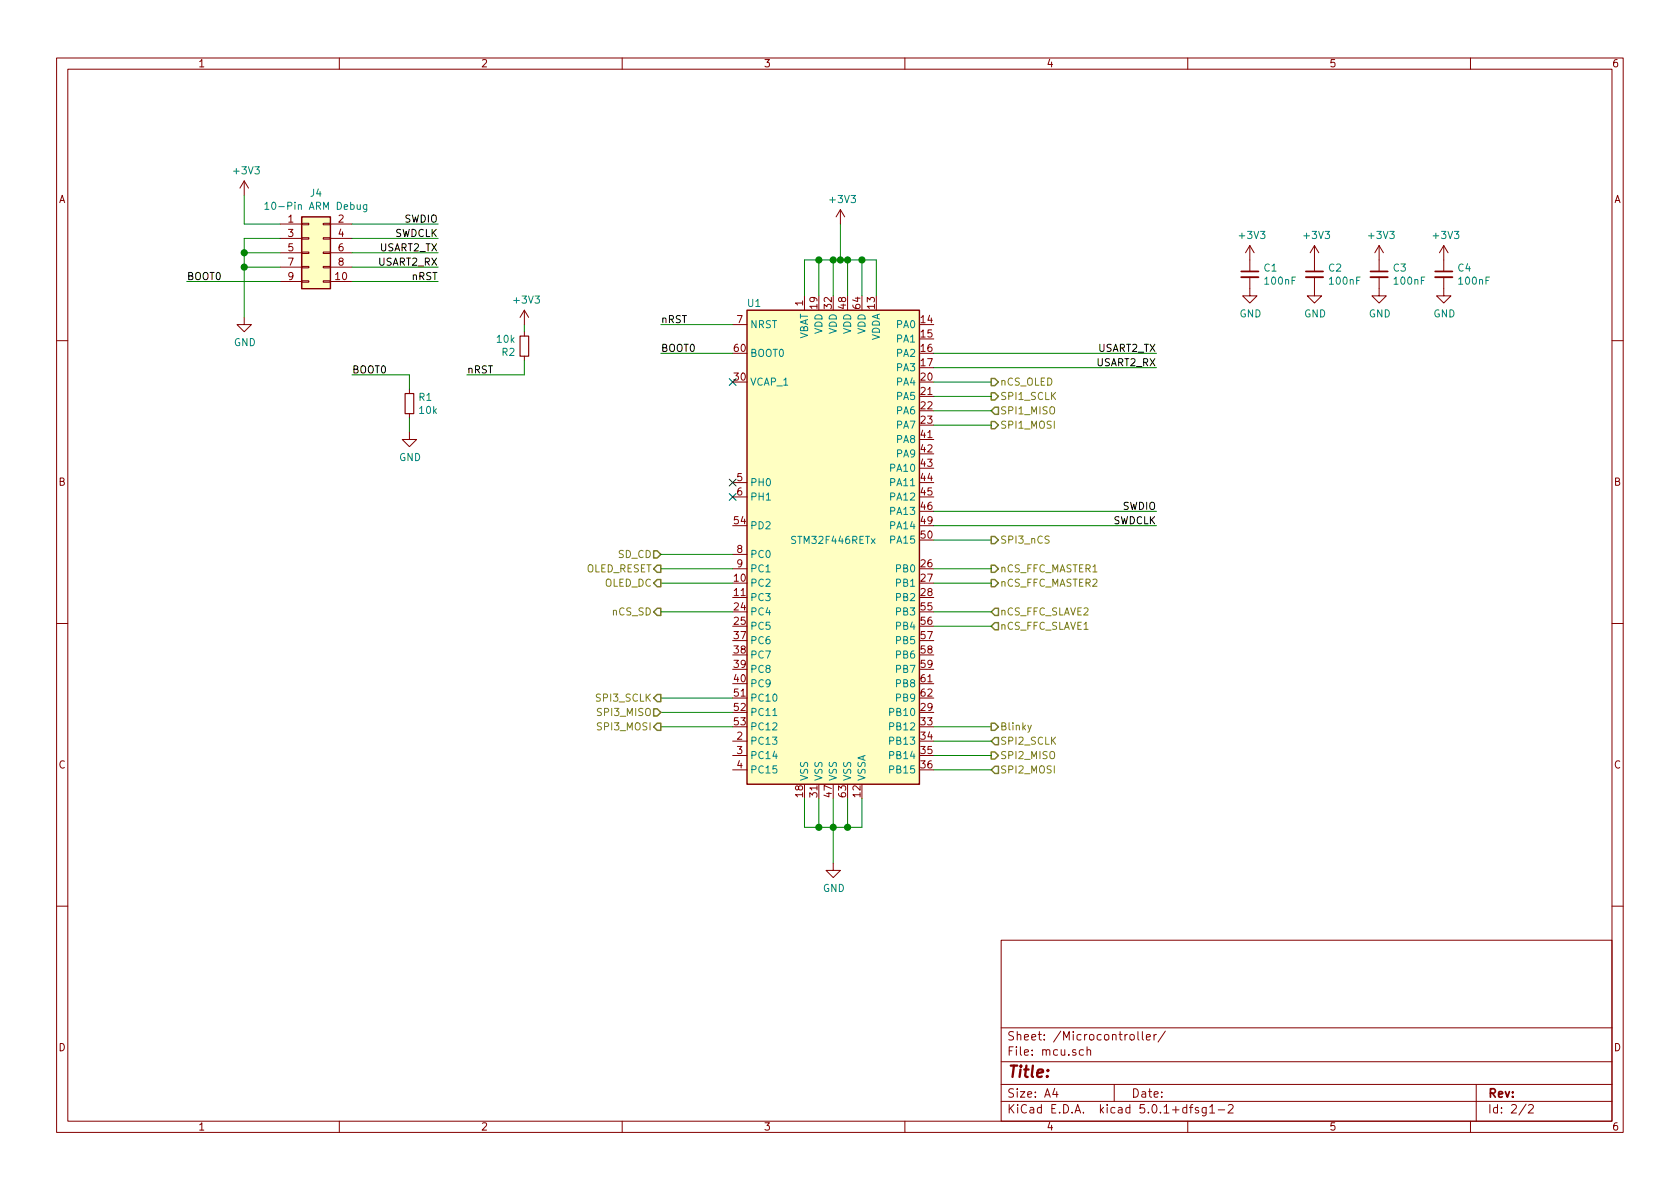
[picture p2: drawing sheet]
EESchema Schematic File Version 4
LIBS:oled-controller-cache
EELAYER 26 0
EELAYER END
$Descr A4 11693 8268
encoding utf-8
Sheet 2 2
Title ""
Date ""
Rev ""
Comp ""
Comment1 ""
Comment2 ""
Comment3 ""
Comment4 ""
$EndDescr
$Comp
L MCU_ST_STM32F4:STM32F446RETx U?
U 1 1
P 5800 3750
AR Path="/5C795F25" Ref="U?"  Part="1" 
AR Path="/5C795DEE/5C795F25" Ref="U1"  Part="1" 
F 0 "U1" H 5250 5400 50  0000 C CNN
F 1 "STM32F446RETx" H 5800 3750 50  0000 C CNN
F 2 "Package_QFP:LQFP-64_10x10mm_P0.5mm" H 5200 2050 50  0001 R CNN
F 3 "http://www.st.com/st-web-ui/static/active/en/resource/technical/document/datasheet/DM00141306.pdf" H 5800 3750 50  0001 C CNN
	1    5800 3750
	1    0    0    -1  
$EndComp
$Comp
L Connector_Generic:Conn_02x05_Odd_Even J?
U 1 1
P 2150 1750
AR Path="/5CA0C772" Ref="J?"  Part="1" 
AR Path="/5C795DEE/5CA0C772" Ref="J4"  Part="1" 
F 0 "J4" H 2200 2167 50  0000 C CNN
F 1 "10-Pin ARM Debug" H 2200 2076 50  0000 C CNN
F 2 "Connector_PinHeader_1.27mm:PinHeader_2x05_P1.27mm_Vertical_SMD" H 2150 1750 50  0001 C CNN
F 3 "https://docs-emea.rs-online.com/webdocs/1466/0900766b814669a6.pdf" H 2150 1750 50  0001 C CNN
F 4 "https://de.rs-online.com/web/p/leiterplatten-header/9011854/" H 2150 1750 50  0001 C CNN "RS"
	1    2150 1750
	1    0    0    -1  
$EndComp
Wire Wire Line
	1950 1650 1700 1650
Wire Wire Line
	1700 1650 1700 1750
Wire Wire Line
	1950 1750 1700 1750
Connection ~ 1700 1750
Wire Wire Line
	1950 1550 1700 1550
Wire Wire Line
	1700 1550 1700 1350
$Comp
L power:+3V3 #PWR?
U 1 1
P 1700 1350
AR Path="/5CA0C783" Ref="#PWR?"  Part="1" 
AR Path="/5C795DEE/5CA0C783" Ref="#PWR0108"  Part="1" 
F 0 "#PWR0108" H 1700 1200 50  0001 C CNN
F 1 "+3V3" H 1715 1523 50  0000 C CNN
F 2 "" H 1700 1350 50  0001 C CNN
F 3 "" H 1700 1350 50  0001 C CNN
	1    1700 1350
	1    0    0    -1  
$EndComp
$Comp
L power:GND #PWR?
U 1 1
P 1700 2200
AR Path="/5CA0C789" Ref="#PWR?"  Part="1" 
AR Path="/5C795DEE/5CA0C789" Ref="#PWR0109"  Part="1" 
F 0 "#PWR0109" H 1700 1950 50  0001 C CNN
F 1 "GND" H 1705 2027 50  0000 C CNN
F 2 "" H 1700 2200 50  0001 C CNN
F 3 "" H 1700 2200 50  0001 C CNN
	1    1700 2200
	1    0    0    -1  
$EndComp
Wire Wire Line
	2450 1950 3050 1950
Text Label 3050 1950 2    50   ~ 0
nRST
Wire Wire Line
	2450 1550 3050 1550
Text Label 3050 1550 2    50   ~ 0
SWDIO
Wire Wire Line
	2450 1650 3050 1650
Text Label 3050 1650 2    50   ~ 0
SWDCLK
Wire Wire Line
	6100 2050 6100 1800
Wire Wire Line
	6100 1800 6000 1800
Wire Wire Line
	5600 1800 5600 2050
Wire Wire Line
	5700 2050 5700 1800
Connection ~ 5700 1800
Wire Wire Line
	5700 1800 5600 1800
Wire Wire Line
	5800 2050 5800 1800
Connection ~ 5800 1800
Wire Wire Line
	5800 1800 5700 1800
Wire Wire Line
	5900 2050 5900 1800
Connection ~ 5900 1800
Wire Wire Line
	5900 1800 5850 1800
Wire Wire Line
	6000 2050 6000 1800
Connection ~ 6000 1800
Wire Wire Line
	6000 1800 5900 1800
Wire Wire Line
	5850 1800 5850 1550
Connection ~ 5850 1800
Wire Wire Line
	5850 1800 5800 1800
$Comp
L power:+3V3 #PWR0110
U 1 1
P 5850 1550
F 0 "#PWR0110" H 5850 1400 50  0001 C CNN
F 1 "+3V3" H 5865 1723 50  0000 C CNN
F 2 "" H 5850 1550 50  0001 C CNN
F 3 "" H 5850 1550 50  0001 C CNN
	1    5850 1550
	1    0    0    -1  
$EndComp
Wire Wire Line
	5600 5550 5600 5750
Wire Wire Line
	5600 5750 5700 5750
Wire Wire Line
	6000 5750 6000 5550
Wire Wire Line
	5900 5550 5900 5750
Connection ~ 5900 5750
Wire Wire Line
	5900 5750 6000 5750
Wire Wire Line
	5800 5550 5800 5750
Connection ~ 5800 5750
Wire Wire Line
	5800 5750 5900 5750
Wire Wire Line
	5700 5550 5700 5750
Connection ~ 5700 5750
Wire Wire Line
	5700 5750 5800 5750
Wire Wire Line
	5800 5750 5800 6000
$Comp
L power:GND #PWR0111
U 1 1
P 5800 6000
F 0 "#PWR0111" H 5800 5750 50  0001 C CNN
F 1 "GND" H 5805 5827 50  0000 C CNN
F 2 "" H 5800 6000 50  0001 C CNN
F 3 "" H 5800 6000 50  0001 C CNN
	1    5800 6000
	1    0    0    -1  
$EndComp
Wire Wire Line
	5100 2250 4600 2250
Text Label 4600 2250 0    50   ~ 0
nRST
Text HLabel 6900 2750 2    50   Output ~ 0
SPI1_SCLK
Text HLabel 6900 2950 2    50   Output ~ 0
SPI1_MOSI
Text HLabel 6900 2850 2    50   Input ~ 0
SPI1_MISO
Text HLabel 6900 2650 2    50   Output ~ 0
nCS_OLED
Text HLabel 4600 3850 0    50   Input ~ 0
SD_CD
Text HLabel 4600 3950 0    50   Output ~ 0
OLED_RESET
Text HLabel 6900 4250 2    50   Input ~ 0
nCS_FFC_SLAVE2
Text HLabel 4600 4250 0    50   Output ~ 0
nCS_SD
Text HLabel 6900 5150 2    50   Input ~ 0
SPI2_SCLK
Text HLabel 6900 4350 2    50   Input ~ 0
nCS_FFC_SLAVE1
Text HLabel 6900 3950 2    50   Output ~ 0
nCS_FFC_MASTER1
Text HLabel 6900 4050 2    50   Output ~ 0
nCS_FFC_MASTER2
Text HLabel 6900 5350 2    50   Input ~ 0
SPI2_MOSI
Text HLabel 6900 5250 2    50   Output ~ 0
SPI2_MISO
Wire Wire Line
	5100 2450 4600 2450
Text Label 4600 2450 0    50   ~ 0
BOOT0
Wire Wire Line
	6500 2450 8050 2450
Wire Wire Line
	6500 2550 8050 2550
Text Label 8050 2450 2    50   ~ 0
USART2_TX
Text Label 8050 2550 2    50   ~ 0
USART2_RX
Wire Wire Line
	6500 3550 8050 3550
Text Label 8050 3550 2    50   ~ 0
SWDIO
Wire Wire Line
	6500 3650 8050 3650
Text Label 8050 3650 2    50   ~ 0
SWDCLK
Wire Wire Line
	6500 2750 6900 2750
Wire Wire Line
	6500 2850 6900 2850
Wire Wire Line
	6500 2950 6900 2950
Wire Wire Line
	6500 3950 6900 3950
Wire Wire Line
	6500 4050 6900 4050
Wire Wire Line
	6500 5150 6900 5150
Wire Wire Line
	6500 5250 6900 5250
Wire Wire Line
	6500 5350 6900 5350
NoConn ~ 5100 2650
Wire Wire Line
	6500 3750 6900 3750
Text HLabel 6900 3750 2    50   Output ~ 0
SPI3_nCS
Wire Wire Line
	5100 4850 4600 4850
Text HLabel 4600 4850 0    50   Output ~ 0
SPI3_SCLK
Wire Wire Line
	5100 4950 4600 4950
Text HLabel 4600 4950 0    50   Input ~ 0
SPI3_MISO
Wire Wire Line
	5100 5050 4600 5050
Text HLabel 4600 5050 0    50   Output ~ 0
SPI3_MOSI
Wire Wire Line
	5100 3850 4600 3850
Wire Wire Line
	5100 3950 4600 3950
Wire Wire Line
	5100 4050 4600 4050
Text HLabel 4600 4050 0    50   Output ~ 0
OLED_DC
$Comp
L Device:C_Small C1
U 1 1
P 8700 1900
F 0 "C1" H 8792 1946 50  0000 L CNN
F 1 "100nF" H 8792 1855 50  0000 L CNN
F 2 "Capacitor_SMD:C_0603_1608Metric_Pad1.05x0.95mm_HandSolder" H 8700 1900 50  0001 C CNN
F 3 "~" H 8700 1900 50  0001 C CNN
	1    8700 1900
	1    0    0    -1  
$EndComp
$Comp
L power:+3V3 #PWR0112
U 1 1
P 8700 1800
F 0 "#PWR0112" H 8700 1650 50  0001 C CNN
F 1 "+3V3" H 8715 1973 50  0000 C CNN
F 2 "" H 8700 1800 50  0001 C CNN
F 3 "" H 8700 1800 50  0001 C CNN
	1    8700 1800
	1    0    0    -1  
$EndComp
$Comp
L power:GND #PWR0113
U 1 1
P 8700 2000
F 0 "#PWR0113" H 8700 1750 50  0001 C CNN
F 1 "GND" H 8705 1827 50  0000 C CNN
F 2 "" H 8700 2000 50  0001 C CNN
F 3 "" H 8700 2000 50  0001 C CNN
	1    8700 2000
	1    0    0    -1  
$EndComp
$Comp
L Device:C_Small C2
U 1 1
P 9150 1900
F 0 "C2" H 9242 1946 50  0000 L CNN
F 1 "100nF" H 9242 1855 50  0000 L CNN
F 2 "Capacitor_SMD:C_0603_1608Metric_Pad1.05x0.95mm_HandSolder" H 9150 1900 50  0001 C CNN
F 3 "~" H 9150 1900 50  0001 C CNN
	1    9150 1900
	1    0    0    -1  
$EndComp
$Comp
L power:+3V3 #PWR0114
U 1 1
P 9150 1800
F 0 "#PWR0114" H 9150 1650 50  0001 C CNN
F 1 "+3V3" H 9165 1973 50  0000 C CNN
F 2 "" H 9150 1800 50  0001 C CNN
F 3 "" H 9150 1800 50  0001 C CNN
	1    9150 1800
	1    0    0    -1  
$EndComp
$Comp
L power:GND #PWR0115
U 1 1
P 9150 2000
F 0 "#PWR0115" H 9150 1750 50  0001 C CNN
F 1 "GND" H 9155 1827 50  0000 C CNN
F 2 "" H 9150 2000 50  0001 C CNN
F 3 "" H 9150 2000 50  0001 C CNN
	1    9150 2000
	1    0    0    -1  
$EndComp
$Comp
L Device:C_Small C3
U 1 1
P 9600 1900
F 0 "C3" H 9692 1946 50  0000 L CNN
F 1 "100nF" H 9692 1855 50  0000 L CNN
F 2 "Capacitor_SMD:C_0603_1608Metric_Pad1.05x0.95mm_HandSolder" H 9600 1900 50  0001 C CNN
F 3 "~" H 9600 1900 50  0001 C CNN
	1    9600 1900
	1    0    0    -1  
$EndComp
$Comp
L power:+3V3 #PWR0116
U 1 1
P 9600 1800
F 0 "#PWR0116" H 9600 1650 50  0001 C CNN
F 1 "+3V3" H 9615 1973 50  0000 C CNN
F 2 "" H 9600 1800 50  0001 C CNN
F 3 "" H 9600 1800 50  0001 C CNN
	1    9600 1800
	1    0    0    -1  
$EndComp
$Comp
L power:GND #PWR0117
U 1 1
P 9600 2000
F 0 "#PWR0117" H 9600 1750 50  0001 C CNN
F 1 "GND" H 9605 1827 50  0000 C CNN
F 2 "" H 9600 2000 50  0001 C CNN
F 3 "" H 9600 2000 50  0001 C CNN
	1    9600 2000
	1    0    0    -1  
$EndComp
Wire Wire Line
	1700 1750 1700 1850
Wire Wire Line
	1950 1850 1700 1850
Connection ~ 1700 1850
Wire Wire Line
	1700 1850 1700 2200
Wire Wire Line
	1950 1950 1300 1950
Text Label 1300 1950 0    50   ~ 0
BOOT0
Wire Wire Line
	2450 1750 3050 1750
Wire Wire Line
	2450 1850 3050 1850
Text Label 3050 1750 2    50   ~ 0
USART2_TX
Text Label 3050 1850 2    50   ~ 0
USART2_RX
NoConn ~ 5100 3350
NoConn ~ 5100 3450
$Comp
L Device:R_Small R1
U 1 1
P 2850 2800
F 0 "R1" H 2909 2846 50  0000 L CNN
F 1 "10k" H 2909 2755 50  0000 L CNN
F 2 "Resistor_SMD:R_0603_1608Metric_Pad1.05x0.95mm_HandSolder" H 2850 2800 50  0001 C CNN
F 3 "~" H 2850 2800 50  0001 C CNN
	1    2850 2800
	1    0    0    -1  
$EndComp
Wire Wire Line
	2850 2600 2450 2600
Text Label 2450 2600 0    50   ~ 0
BOOT0
Wire Wire Line
	2850 2700 2850 2600
Wire Wire Line
	2850 2900 2850 3000
$Comp
L power:GND #PWR0120
U 1 1
P 2850 3000
F 0 "#PWR0120" H 2850 2750 50  0001 C CNN
F 1 "GND" H 2855 2827 50  0000 C CNN
F 2 "" H 2850 3000 50  0001 C CNN
F 3 "" H 2850 3000 50  0001 C CNN
	1    2850 3000
	1    0    0    -1  
$EndComp
$Comp
L Device:R_Small R2
U 1 1
P 3650 2400
F 0 "R2" H 3709 2446 50  0000 L CNN
F 1 "10k" H 3709 2355 50  0000 L CNN
F 2 "Resistor_SMD:R_0603_1608Metric_Pad1.05x0.95mm_HandSolder" H 3650 2400 50  0001 C CNN
F 3 "~" H 3650 2400 50  0001 C CNN
	1    3650 2400
	-1   0    0    1   
$EndComp
Wire Wire Line
	3650 2600 3250 2600
Wire Wire Line
	3650 2500 3650 2600
Text Label 3250 2600 0    50   ~ 0
nRST
Wire Wire Line
	3650 2300 3650 2250
$Comp
L power:+3V3 #PWR0121
U 1 1
P 3650 2250
F 0 "#PWR0121" H 3650 2100 50  0001 C CNN
F 1 "+3V3" H 3665 2423 50  0000 C CNN
F 2 "" H 3650 2250 50  0001 C CNN
F 3 "" H 3650 2250 50  0001 C CNN
	1    3650 2250
	1    0    0    -1  
$EndComp
Wire Wire Line
	6900 4350 6500 4350
Wire Wire Line
	6900 4250 6500 4250
Wire Wire Line
	6900 2650 6500 2650
Wire Wire Line
	4600 4250 5100 4250
$Comp
L Device:C_Small C4
U 1 1
P 10050 1900
F 0 "C4" H 10142 1946 50  0000 L CNN
F 1 "100nF" H 10142 1855 50  0000 L CNN
F 2 "Capacitor_SMD:C_0603_1608Metric_Pad1.05x0.95mm_HandSolder" H 10050 1900 50  0001 C CNN
F 3 "~" H 10050 1900 50  0001 C CNN
	1    10050 1900
	1    0    0    -1  
$EndComp
$Comp
L power:+3V3 #PWR0124
U 1 1
P 10050 1800
F 0 "#PWR0124" H 10050 1650 50  0001 C CNN
F 1 "+3V3" H 10065 1973 50  0000 C CNN
F 2 "" H 10050 1800 50  0001 C CNN
F 3 "" H 10050 1800 50  0001 C CNN
	1    10050 1800
	1    0    0    -1  
$EndComp
$Comp
L power:GND #PWR0125
U 1 1
P 10050 2000
F 0 "#PWR0125" H 10050 1750 50  0001 C CNN
F 1 "GND" H 10055 1827 50  0000 C CNN
F 2 "" H 10050 2000 50  0001 C CNN
F 3 "" H 10050 2000 50  0001 C CNN
	1    10050 2000
	1    0    0    -1  
$EndComp
Wire Wire Line
	6500 5050 6900 5050
Text HLabel 6900 5050 2    50   Output ~ 0
Blinky
$EndSCHEMATC
